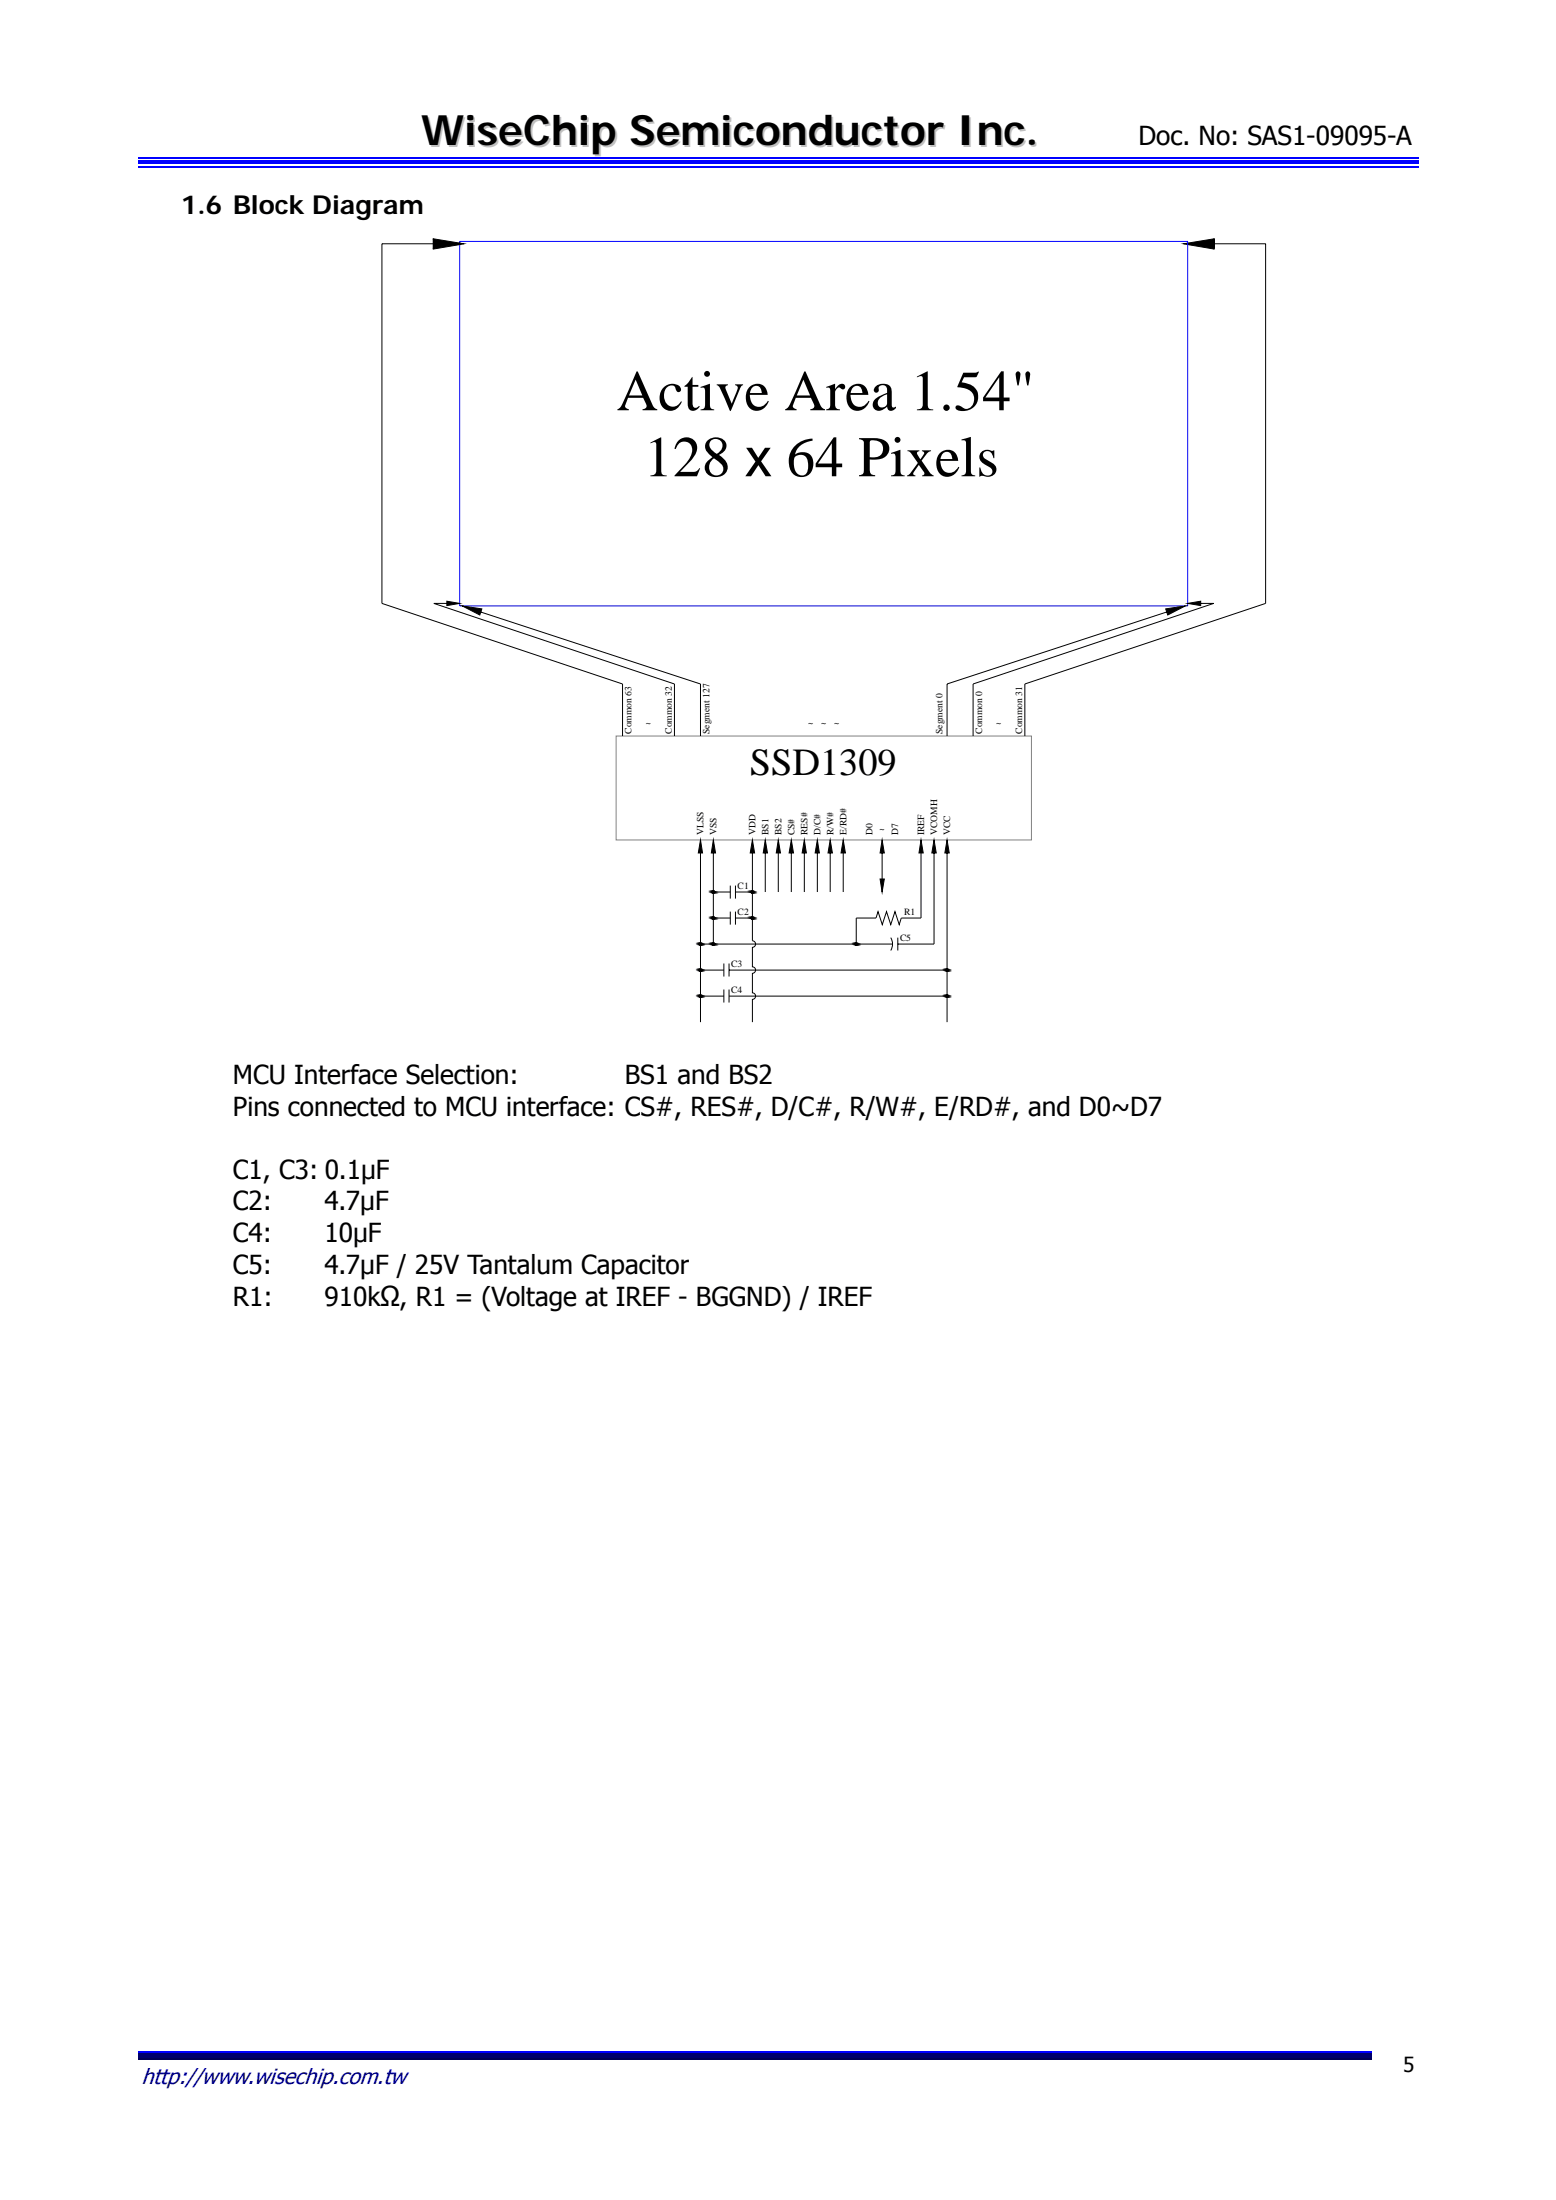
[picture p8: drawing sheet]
<svg xmlns="http://www.w3.org/2000/svg" width="210mm" height="297mm" viewBox="0 0 210 297" stroke-linecap="round" stroke-linejoin="round" font-family="sans-serif">
<path d="M18.6 22.6h172.8" fill="none" stroke="#00f" stroke-width=".25"/>
<path d="M18.6 21.7h172.8v.5h-172.8z" fill="#00f"/>
<path d="M18.6 21.3h172.8M18.6 277h166.5" fill="none" stroke="#00f" stroke-width=".25"/>
<path d="M18.6 277.2h166.5v.7h-166.5z" fill="#00006b"/>
<path d="M18.6 278.1h166.5" fill="none" stroke="#005" stroke-width=".25"/>
<path d="M83.1 99.4h56.1v14h-56.1z" fill="none" stroke="#808080" stroke-width=".13"/>
<g fill="none" stroke="#000" stroke-width=".13">
<path d="M58.5 32.3h.1v1.2h-.1zM58.5 33.5v.1h.1M58.5 33.4l3.5-.6 .1 .2-3.5 .6zM58.5 32.9h-7v48.6l32.5 10.9v7M58.6 32.3l3.5 .5-.1 .2-3.5-.6zM58.6 32.3l-.1-.1v.1M62.1 32.8l.5 .1-.5 .1M160.3 32.8l3.5-.5v.1l-3.5 .6zM160.3 32.8l-.6 .1 .6 .1M160.3 32.8l3.5 .6v.2l-3.5-.6zM163.7 32.3h.2v1.2h-.2zM163.8 32.3l.1-.1v.1"/>
<path d="M163.8 32.9h7v48.6l-32.5 10.9v7M163.9 33.5v.1h-.1M60.3 81.2l1.7 .3-1.7 .3zM60.3 81.5h-1.8l32.5 10.9v7M62.4 81.8l2.6 .4-.3 .8zM64.9 82.6l29.6 9.8v7M157.3 82.2l2.7-.4-2.4 1.2zM157.4 82.6l-29.6 9.8v7M160.3 81.5l1.7-.3v.6zM162 81.5h1.8l-32.5 10.9v7M94.5 113.4l.3 1.8h-.6zM94.5 115.2v22.8"/>
<path d="M96.3 113.4l.3 1.8h-.6zM96.3 115.2v12.3M98.6 119.6v1.7M99.3 119.6v1.7M101.5 113.4l.3 1.8h-.6zM101.5 115.2v11.8l.3 .1 .1 .2v.3l-.1 .2-.3 .1v2.6l.3 .1 .2 .3-.1 .2-.1 .2-.3 .1v2.6l.3 .2 .1 .2v.2l-.1 .2-.3 .1v3.1M103.3 113.4l.3 1.8h-.6zM103.3 115.2v5.2M105 113.4l.3 1.8h-.5zM105 115.2v5.2M106.8 113.4l.3 1.8h-.6zM106.8 115.2v5.2"/>
<path d="M108.5 113.4l.3 1.8h-.6zM108.5 115.2v5.2M110.3 113.4l.3 1.8h-.6zM110.3 115.2v5.2M112 113.4l.3 1.8h-.6zM112 115.2v5.2M113.8 113.4l.3 1.8h-.6zM113.8 115.2v5.2M118.8 118.7h.5l-.3 1.7zM119 113.4l.3 1.8h-.5zM119 115.2v5.2M124.3 113.4l.3 1.8h-.6z"/>
<path d="M124.3 115.2v8.8h-2.7l-.3 .8-.5-1.7-.6 1.7-.6-1.7-.5 1.7-.6-1.7-.3 .9h-2.7v3.5M126 113.4l.3 1.8h-.5zM126 115.2v12.3h-4.8M127.8 113.4l.3 1.8h-.6zM127.8 115.2v22.8M94.4 131l.3 .1h-.3zM94.4 131h.3v.1zM94.4 134.5l.3 .1h-.3zM94.4 134.5h.3v.1zM94.4 127.5l.3 .1h-.3zM94.4 127.5h.3v.1zM94.4 130.9l.3 .1h-.3z"/>
<path d="M94.4 130.9h.3v.1zM94.4 131.1h.2zM94.4 131.1h.3zM94.4 134.4h.3zM94.4 134.4l.3 .1h-.3zM94.4 134.4h.3v.1zM94.4 134.6h.2zM94.4 134.6h.3zM94.4 127.4h.3zM94.4 127.4l.3 .1h-.3zM94.4 127.4h.3v.1zM94.4 127.6h.2z"/>
<path d="M94.4 127.6h.3zM94.4 130.8h.2zM94.4 130.8l.3 .1h-.3zM94.4 130.8l.3 .1zM94.4 134.3h.2zM94.4 134.3l.3 .1zM94.4 127.3h.2zM94.4 127.3l.3 .1zM94.5 131h3.2M94.5 134.5h3.2M94.5 127.5h25.9M96.1 124h.3h-.3z"/>
<path d="M96.1 124h.4h-.1zM96.1 120.4l.3 .1h-.3zM96.1 120.4h.4l-.1 .1zM96.1 127.5l.3 .1h-.3zM96.1 127.5h.4l-.1 .1zM96.1 123.9h.3zM96.1 123.9l.4 .1h-.4zM96.1 123.9h.3l.1 .1zM96.1 124l.3 .1zM96.1 124h.3zM96.1 120.4h.3zM96.1 120.4h.4h-.4z"/>
<path d="M96.1 120.4h.3h.1zM96.1 120.5l.3 .1zM96.1 120.5h.3zM96.1 127.4h.3zM96.1 127.4l.4 .1h-.4zM96.1 127.4h.3l.1 .1zM96.1 127.6h.3zM96.2 123.8h.2zM96.2 123.8l.2 .1zM96.2 124.1h.2zM96.2 120.3h.2zM96.2 120.3l.2 .1z"/>
<path d="M96.2 120.6h.2zM96.2 127.3h.2zM96.2 127.3l.2 .1zM96.2 127.6h.2zM96.3 124h2.3M96.3 120.4h2.3M97.7 130.1v1.7M97.7 133.6v1.8M98.4 130.1v1.7M98.4 133.6v1.8M98.4 131h29.4M98.4 134.5h29.4"/>
<path d="M98.6 123.1v1.7M99.3 124h2.2M99.3 123.1v1.7M99.3 120.4h2.2M101.3 124h.4h-.3zM101.3 124h.4zM101.3 120.4l.4 .1h-.3zM101.3 120.4h.4v.1zM101.4 123.9h.3zM101.4 123.9l.3 .1h-.4zM101.4 123.9h.3v.1zM101.4 124l.2 .1z"/>
<path d="M101.4 124h.3zM101.4 120.4h.3h-.4zM101.4 120.4h.3zM101.4 120.5l.2 .1zM101.4 120.5h.3zM101.4 123.8h.2zM101.4 123.8l.3 .1zM101.4 124.1h.2zM101.4 120.3h.2zM101.4 120.3l.3 .1h-.3zM101.4 120.3l.3 .1zM101.4 120.6h.2z"/>
<path d="M115.4 127.5l.3 .1h-.3zM115.4 127.5h.3v.1zM115.4 127.4l.3 .1h-.3zM115.4 127.4h.3v.1zM115.4 127.6h.2zM115.4 127.6h.3zM115.5 127.3h.1zM115.5 127.3l.2 .1h-.3zM115.5 127.3l.2 .1zM115.5 127.6h.1zM120.2 126.6a1.67 1.67 0 0 1 0 1.7M121.2 126.6v1.7"/>
<path d="M127.6 131l.4 .1h-.3zM127.6 131h.4v.1zM127.6 134.5l.4 .1h-.3zM127.6 134.5h.4v.1zM127.7 130.9h.3zM127.7 130.9l.3 .1h-.4zM127.7 130.9h.3v.1zM127.7 131.1h.2zM127.7 131.1h.3zM127.7 134.4h.3zM127.7 134.4l.3 .1h-.4zM127.7 134.4h.3v.1z"/>
<path d="M127.7 134.6h.2zM127.7 134.6h.3zM127.7 130.8h.2zM127.7 130.8l.3 .1zM127.7 134.3h.2zM127.7 134.3l.3 .1z"/>
</g>
<g fill="#000">
<path d="M58.5 32.3l3.5 .6-3.5 .6zM58.5 32.2l.1 .1h-.1zM58.5 33.5l.1 .1h-.1zM62.1 32.8l.5 .1-.5 .1zM159.7 32.9l.6-.1v.2zM160.3 32.9l3.5-.6v1.2zM163.8 32.3l.1-.1v.1zM163.8 33.5l.1 .1h-.1zM60.3 81.2l1.7 .3-1.7 .3zM62.4 81.8l2.6 .4-.3 .8zM157.3 82.2l2.7-.4-2.4 1.2zM160.3 81.5l1.7-.3v.6z"/>
<path d="M94.5 113.4l.3 1.8h-.6zM96.3 113.4l.3 1.8h-.6zM101.5 113.4l.3 1.8h-.6zM103.3 113.4l.3 1.8h-.6zM105 113.4l.3 1.8h-.5zM106.8 113.4l.3 1.8h-.6zM108.5 113.4l.3 1.8h-.6zM110.3 113.4l.3 1.8h-.6zM112 113.4l.3 1.8h-.6zM113.8 113.4l.3 1.8h-.6zM119 113.4l.3 1.8h-.5zM118.8 118.7h.5l-.3 1.7z"/>
<path d="M124.3 113.4l.3 1.8h-.6zM126 113.4l.3 1.8h-.5zM127.8 113.4l.3 1.8h-.6zM94.4 131l.3 .1h-.3zM94.4 131h.3v.1zM94.4 134.5l.3 .1h-.3zM94.4 134.5h.3v.1zM94.4 127.5l.3 .1h-.3zM94.4 127.5h.3v.1zM94.4 130.9l.3 .1h-.3zM94.4 130.9h.3v.1zM94.4 131.1h.2z"/>
<path d="M94.4 131.1h.3zM94.4 134.4l.3 .1h-.3zM94.4 134.4h.3v.1zM94.4 134.6h.2zM94.4 134.6h.3zM94.4 127.4l.3 .1h-.3zM94.4 127.4h.3v.1zM94.4 127.6h.2zM94.4 127.6h.3zM94.4 130.8l.3 .1h-.3zM94.4 130.8l.3 .1zM94.4 134.4h.3z"/>
<path d="M94.4 134.3l.3 .1zM94.4 127.4h.3zM94.4 127.3l.3 .1zM94.4 130.8h.2zM94.4 134.3h.2zM94.4 127.3h.2zM96.1 124h.3h-.3zM96.1 124h.4h-.1zM96.1 120.4l.3 .1h-.3zM96.1 120.4h.4l-.1 .1zM96.1 127.5l.3 .1h-.3zM96.1 127.5h.4l-.1 .1z"/>
<path d="M96.1 123.9l.4 .1h-.4zM96.1 123.9h.3l.1 .1zM96.1 124l.3 .1zM96.1 124h.3zM96.1 120.4h.4h-.4zM96.1 120.4h.3h.1zM96.1 120.5l.3 .1zM96.1 120.5h.3zM96.1 127.4l.4 .1h-.4zM96.1 127.4h.3l.1 .1zM96.1 127.6h.3zM96.1 123.9h.3z"/>
<path d="M96.2 123.8l.2 .1zM96.2 124.1h.2zM96.1 120.4h.3zM96.2 120.3l.2 .1zM96.2 120.6h.2zM96.1 127.4h.3zM96.2 127.3l.2 .1zM96.2 127.6h.2zM96.2 123.8h.2zM96.2 120.3h.2zM96.2 127.3h.2zM101.3 124h.4h-.3z"/>
<path d="M101.3 124h.4zM101.3 120.4l.4 .1h-.3zM101.3 120.4h.4v.1zM101.4 123.9l.3 .1h-.4zM101.4 123.9h.3v.1zM101.4 124l.2 .1zM101.4 124h.3zM101.4 120.4h.3h-.4zM101.4 120.4h.3zM101.4 120.5l.2 .1zM101.4 120.5h.3zM101.4 123.9h.3z"/>
<path d="M101.4 123.8l.3 .1zM101.4 124.1h.2zM101.4 120.3l.3 .1h-.3zM101.4 120.3l.3 .1zM101.4 120.6h.2zM101.4 123.8h.2zM101.4 120.3h.2zM115.4 127.5l.3 .1h-.3zM115.4 127.5h.3v.1zM115.4 127.4l.3 .1h-.3zM115.4 127.4h.3v.1zM115.4 127.6h.2z"/>
<path d="M115.4 127.6h.3zM115.5 127.3l.2 .1h-.3zM115.5 127.3l.2 .1zM115.5 127.6h.1zM115.5 127.3h.1zM127.6 131l.4 .1h-.3zM127.6 131h.4v.1zM127.6 134.5l.4 .1h-.3zM127.6 134.5h.4v.1zM127.7 130.9l.3 .1h-.4zM127.7 130.9h.3v.1zM127.7 131.1h.2z"/>
<path d="M127.7 131.1h.3zM127.7 134.4l.3 .1h-.4zM127.7 134.4h.3v.1zM127.7 134.6h.2zM127.7 134.6h.3zM127.7 130.9h.3zM127.7 130.8l.3 .1zM127.7 134.4h.3zM127.7 134.3l.3 .1zM127.7 130.8h.2zM127.7 134.3h.2z"/>
<path d="M58.5 33.4l3.5-.6 .1 .2-3.5 .6z" fill-rule="evenodd"/>
<path d="M58.5 32.3h.1v1.2h-.1z" fill-rule="evenodd"/>
<path d="M58.6 32.3l3.5 .5-.1 .2-3.5-.6z" fill-rule="evenodd"/>
<path d="M160.3 32.8l3.5-.5v.1l-3.5 .6z" fill-rule="evenodd"/>
<path d="M160.3 32.8l3.5 .6v.2l-3.5-.6z" fill-rule="evenodd"/>
<path d="M163.7 32.3h.2v1.2h-.2z" fill-rule="evenodd"/>
</g>
<path d="M62 32.6h98.3v49.2h-98.3z" fill="none" stroke="#00f" stroke-width=".13"/>
<g font-size="7.8">
<text x="83.2" y="55.4">Active Area 1.54&quot;</text>
<text x="86.9" y="64.3">128 x 64 Pixels</text>
</g>
<text font-size="5.7" fill="#c0c0c0" x="57.1" y="19.9">WiseChip Semiconductor Inc.</text>
<text font-size="5.2" x="101.2" y="104.6">SSD1309</text>
<g font-size="3.5">
<text x="153.6" y="19.6">Doc. No: SAS1-09095-A</text>
<text x="24.4" y="28.9">1.6 Block Diagram</text>
<text x="31.4" y="146.4">MCU Interface Selection:</text>
<text x="84.3" y="146.4">BS1 and BS2</text>
<text x="31.4" y="150.6">Pins connected to MCU interface: CS#, RES#, D/C#, R/W#, E/RD#, and D0~D7</text>
<text x="31.4" y="159.2">C1, C3: 0.1μF</text>
<text x="31.4" y="163.4">C2:</text>
<text x="31.4" y="167.7">C4:</text>
<text x="43.8" y="167.7">10μF</text>
<text x="43.8" y="163.4">4.7μF</text>
<text x="31.4" y="171.9">C5:</text>
<text x="43.8" y="171.9">4.7μF / 25V Tantalum Capacitor</text>
<text x="31.4" y="176.4">R1:</text>
<text x="43.8" y="176.4">910kΩ, R1 = (Voltage at IREF - BGGND) / IREF</text>
</g>
<text font-size="3" fill="#000080" x="19.1" y="281.4">http://www.wisechip.com.tw</text>
<text font-size="2.8" x="189.4" y="279.7">5</text>
<g font-size="1.3">
<text x="85.2" y="99.1" transform="rotate(-90 85.2 99.1)">Common 63</text>
<text x="87.2" y="98">~</text>
<text x="90.7" y="99.1" transform="rotate(-90 90.7 99.1)">Common 32</text>
<text x="95.7" y="99.1" transform="rotate(-90 95.7 99.1)">Segment 127</text>
<text x="109.1" y="98">~</text>
<text x="110.8" y="98">~</text>
<text x="112.6" y="98">~</text>
<text x="127.2" y="99.1" transform="rotate(-90 127.2 99.1)">Segment 0</text>
<text x="132.5" y="99.1" transform="rotate(-90 132.5 99.1)">Common 0</text>
<text x="134.5" y="98">~</text>
<text x="137.9" y="99.1" transform="rotate(-90 137.9 99.1)">Common 31</text>
<text x="95" y="112.7" transform="rotate(-90 95 112.7)">VLSS</text>
<text x="96.7" y="112.7" transform="rotate(-90 96.7 112.7)">VSS</text>
<text x="102" y="112.7" transform="rotate(-90 102 112.7)">VDD</text>
<text x="103.7" y="112.7" transform="rotate(-90 103.7 112.7)">BS1</text>
<text x="105.5" y="112.7" transform="rotate(-90 105.5 112.7)">BS2</text>
<text x="107.2" y="112.8" transform="rotate(-90 107.2 112.8)">CS#</text>
<text x="109" y="112.7" transform="rotate(-90 109 112.7)">RES#</text>
<text x="110.7" y="112.7" transform="rotate(-90 110.7 112.7)">D/C#</text>
<text x="112.5" y="112.7" transform="rotate(-90 112.5 112.7)">R/W#</text>
<text x="114.2" y="112.8" transform="rotate(-90 114.2 112.8)">E/RD#</text>
<text x="117.7" y="112.7" transform="rotate(-90 117.7 112.7)">D0</text>
<text x="118.7" y="112.3">~</text>
<text x="121.2" y="112.7" transform="rotate(-90 121.2 112.7)">D7</text>
<text x="124.7" y="112.8" transform="rotate(-90 124.7 112.8)">IREF</text>
<text x="126.5" y="112.7" transform="rotate(-90 126.5 112.7)">VCOMH</text>
<text x="128.2" y="112.7" transform="rotate(-90 128.2 112.7)">VCC</text>
<text x="99.5" y="123.6">C2</text>
<text x="99.5" y="120.1">C1</text>
<text x="122" y="123.6">R1</text>
<text x="98.7" y="130.6">C3</text>
<text x="121.5" y="127.1">C5</text>
<text x="98.7" y="134.1">C4</text>
</g>
</svg>
